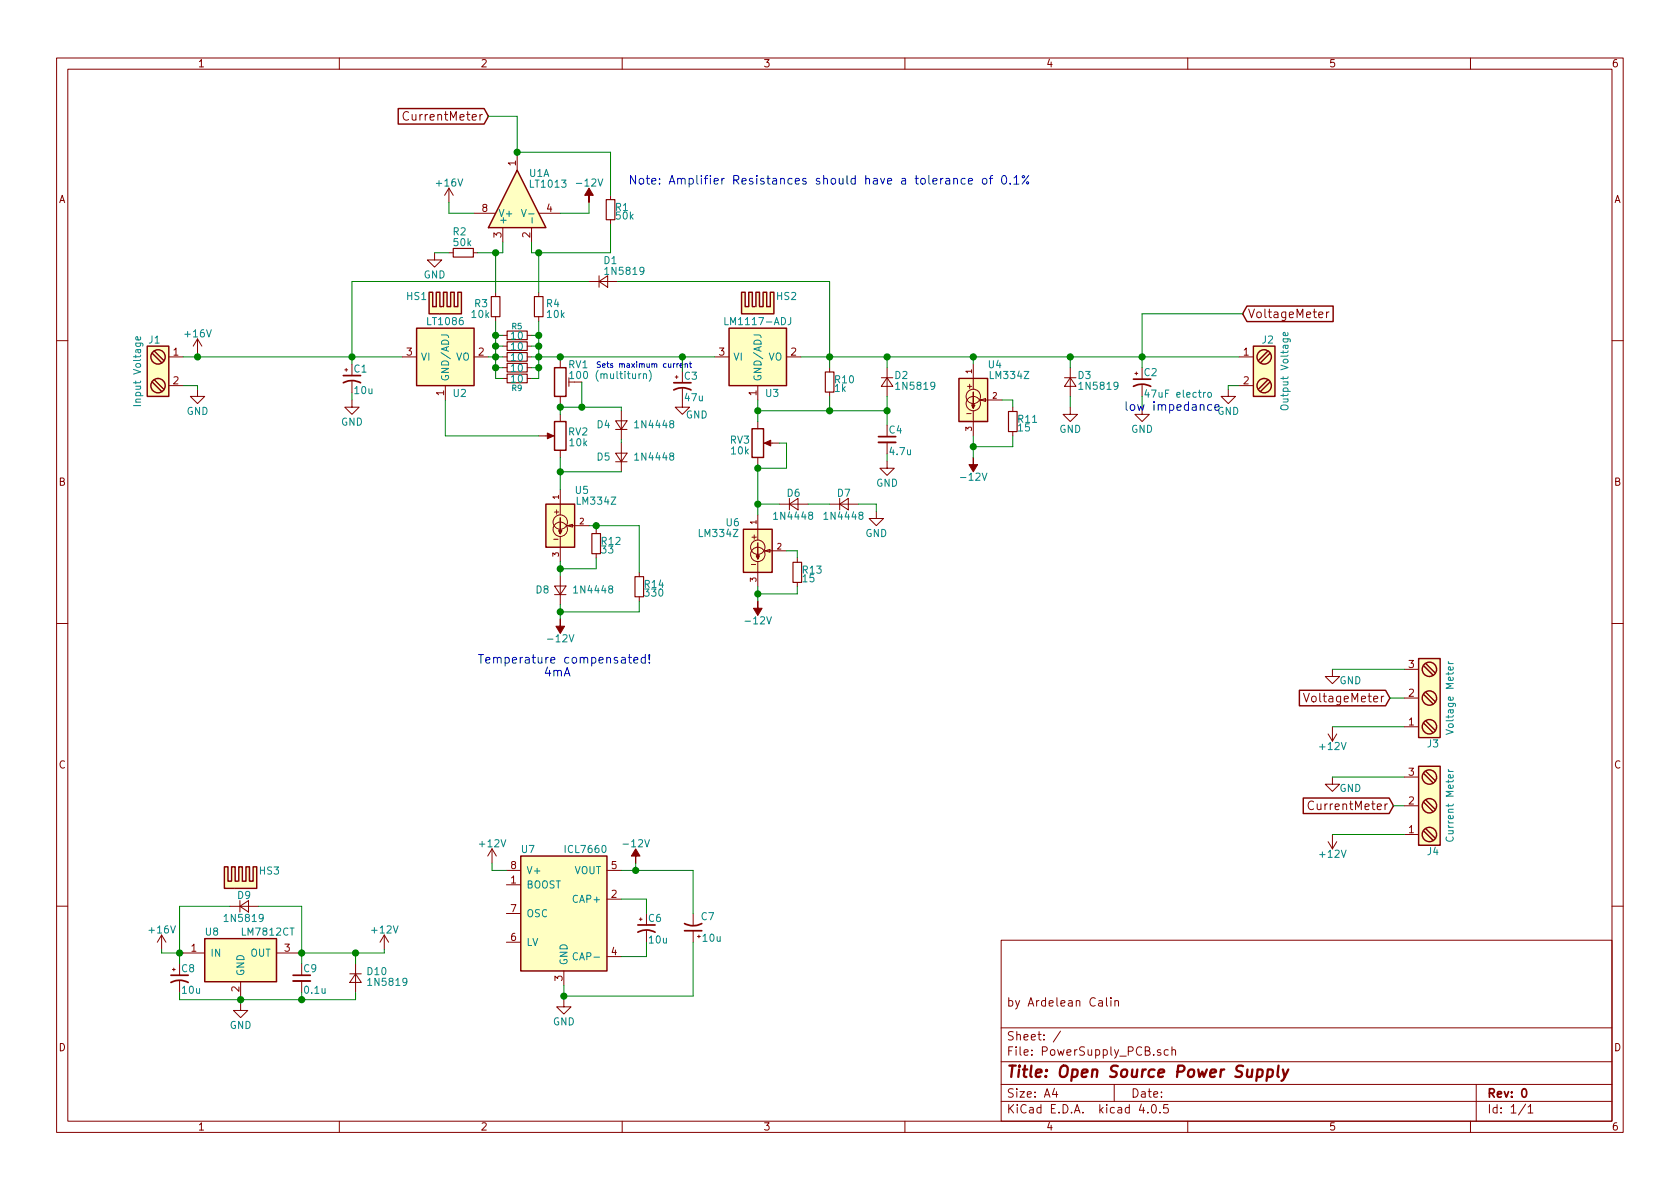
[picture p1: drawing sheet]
EESchema Schematic File Version 2
LIBS:power
LIBS:device
LIBS:transistors
LIBS:conn
LIBS:linear
LIBS:regul
LIBS:74xx
LIBS:cmos4000
LIBS:adc-dac
LIBS:memory
LIBS:xilinx
LIBS:microcontrollers
LIBS:dsp
LIBS:microchip
LIBS:analog_switches
LIBS:motorola
LIBS:texas
LIBS:intel
LIBS:audio
LIBS:interface
LIBS:digital-audio
LIBS:philips
LIBS:display
LIBS:cypress
LIBS:siliconi
LIBS:opto
LIBS:atmel
LIBS:contrib
LIBS:valves
LIBS:74xgxx
LIBS:ac-dc
LIBS:actel
LIBS:allegro
LIBS:Altera
LIBS:analog_devices
LIBS:battery_management
LIBS:bbd
LIBS:brooktre
LIBS:cmos_ieee
LIBS:dc-dc
LIBS:diode
LIBS:elec-unifil
LIBS:ESD_Protection
LIBS:ftdi
LIBS:gennum
LIBS:graphic
LIBS:hc11
LIBS:ir
LIBS:Lattice
LIBS:logo
LIBS:maxim
LIBS:mechanical
LIBS:microchip_dspic33dsc
LIBS:microchip_pic10mcu
LIBS:microchip_pic12mcu
LIBS:microchip_pic16mcu
LIBS:microchip_pic18mcu
LIBS:microchip_pic32mcu
LIBS:motor_drivers
LIBS:motors
LIBS:msp430
LIBS:nordicsemi
LIBS:nxp_armmcu
LIBS:onsemi
LIBS:Oscillators
LIBS:powerint
LIBS:Power_Management
LIBS:pspice
LIBS:references
LIBS:relays
LIBS:rfcom
LIBS:sensors
LIBS:silabs
LIBS:stm8
LIBS:stm32
LIBS:supertex
LIBS:switches
LIBS:transf
LIBS:ttl_ieee
LIBS:video
LIBS:wiznet
LIBS:Worldsemi
LIBS:Xicor
LIBS:zetex
LIBS:Zilog
LIBS:PowerSupply_PCB-cache
EELAYER 25 0
EELAYER END
$Descr A4 11693 8268
encoding utf-8
Sheet 1 1
Title "Open Source Power Supply"
Date ""
Rev "0"
Comp ""
Comment1 "by Ardelean Calin"
Comment2 ""
Comment3 ""
Comment4 ""
$EndDescr
$Comp
L LM1117-ADJ U2
U 1 1
P 3100 2475
F 0 "U2" H 3200 2225 50  0000 C CNN
F 1 "LT1086" H 3100 2725 50  0000 C CNN
F 2 "Power_Integrations:TO-220" H 3100 2475 50  0001 C CNN
F 3 "" H 3100 2475 50  0000 C CNN
	1    3100 2475
	1    0    0    -1  
$EndComp
$Comp
L LM1117-ADJ U3
U 1 1
P 5275 2475
F 0 "U3" H 5375 2225 50  0000 C CNN
F 1 "LM1117-ADJ" H 5275 2725 50  0000 C CNN
F 2 "Power_Integrations:TO-220" H 5275 2475 50  0001 C CNN
F 3 "" H 5275 2475 50  0000 C CNN
	1    5275 2475
	1    0    0    -1  
$EndComp
$Comp
L CP1_Small C1
U 1 1
P 2450 2625
F 0 "C1" H 2460 2695 50  0000 L CNN
F 1 "10u" H 2460 2545 50  0000 L CNN
F 2 "Capacitors_THT:CP_Radial_D5.0mm_P2.00mm" H 2450 2625 50  0001 C CNN
F 3 "" H 2450 2625 50  0000 C CNN
	1    2450 2625
	1    0    0    -1  
$EndComp
$Comp
L CP1_Small C2
U 1 1
P 7950 2650
F 0 "C2" H 7960 2720 50  0000 L CNN
F 1 "47uF electro" H 7960 2570 50  0000 L CNN
F 2 "Capacitors_THT:CP_Radial_D6.3mm_P2.50mm" H 7950 2650 50  0001 C CNN
F 3 "" H 7950 2650 50  0000 C CNN
	1    7950 2650
	1    0    0    -1  
$EndComp
$Comp
L +16V #PWR01
U 1 1
P 1375 2450
F 0 "#PWR01" H 1375 2300 50  0001 C CNN
F 1 "+16V" H 1375 2590 50  0000 C CNN
F 2 "" H 1375 2450 50  0000 C CNN
F 3 "" H 1375 2450 50  0000 C CNN
	1    1375 2450
	1    0    0    -1  
$EndComp
$Comp
L GND #PWR02
U 1 1
P 2450 2775
F 0 "#PWR02" H 2450 2525 50  0001 C CNN
F 1 "GND" H 2450 2625 50  0000 C CNN
F 2 "" H 2450 2775 50  0000 C CNN
F 3 "" H 2450 2775 50  0000 C CNN
	1    2450 2775
	1    0    0    -1  
$EndComp
$Comp
L R_Small R7
U 1 1
P 3600 2475
F 0 "R7" V 3565 2330 39  0001 L CNN
F 1 "10" V 3600 2425 50  0000 L CNN
F 2 "Resistors_SMD:R_1206_HandSoldering" H 3600 2475 50  0001 C CNN
F 3 "" H 3600 2475 50  0000 C CNN
	1    3600 2475
	0    1    1    0   
$EndComp
$Comp
L POT RV2
U 1 1
P 3900 3025
F 0 "RV2" H 3775 3000 50  0000 C CNN
F 1 "10k" H 3775 3075 50  0000 C CNN
F 2 "MyFootprints:Potentiometer-3596S-10k-Pot" H 3900 3025 50  0001 C CNN
F 3 "" H 3900 3025 50  0000 C CNN
	1    3900 3025
	-1   0    0    1   
$EndComp
$Comp
L D_Small D4
U 1 1
P 4325 2950
F 0 "D4" V 4325 3025 50  0000 L CNN
F 1 "1N4448" V 4325 2575 50  0000 L CNN
F 2 "Diodes_SMD:D_SOD-323_HandSoldering" V 4325 2950 50  0001 C CNN
F 3 "" V 4325 2950 50  0000 C CNN
	1    4325 2950
	0    -1   -1   0   
$EndComp
$Comp
L D_Small D5
U 1 1
P 4325 3175
F 0 "D5" V 4325 3250 50  0000 L CNN
F 1 "1N4448" V 4325 2800 50  0000 L CNN
F 2 "Diodes_SMD:D_SOD-323_HandSoldering" V 4325 3175 50  0001 C CNN
F 3 "" V 4325 3175 50  0000 C CNN
	1    4325 3175
	0    -1   -1   0   
$EndComp
$Comp
L LM334Z/NOPB U5
U 1 1
P 3900 3650
F 0 "U5" H 4050 3900 50  0000 C CNN
F 1 "LM334Z" H 4150 3825 50  0000 C CNN
F 2 "TO_SOT_Packages_THT:TO-92_Inline_Narrow_Oval" H 4125 3750 50  0001 C CIN
F 3 "" H 3900 3650 50  0000 C CNN
	1    3900 3650
	1    0    0    -1  
$EndComp
$Comp
L R_Small R12
U 1 1
P 4150 3775
F 0 "R12" H 4180 3795 50  0000 L CNN
F 1 "33" H 4180 3735 50  0000 L CNN
F 2 "Resistors_SMD:R_0805_HandSoldering" H 4150 3775 50  0001 C CNN
F 3 "" H 4150 3775 50  0000 C CNN
	1    4150 3775
	1    0    0    -1  
$EndComp
$Comp
L -12V #PWR03
U 1 1
P 3900 4300
F 0 "#PWR03" H 3900 4150 50  0001 C CNN
F 1 "-12V" H 3900 4440 50  0000 C CNN
F 2 "" H 3900 4300 50  0000 C CNN
F 3 "" H 3900 4300 50  0000 C CNN
	1    3900 4300
	-1   0    0    1   
$EndComp
$Comp
L R_Small R10
U 1 1
P 5775 2650
F 0 "R10" H 5805 2670 50  0000 L CNN
F 1 "1k" H 5805 2610 50  0000 L CNN
F 2 "Resistors_SMD:R_0805_HandSoldering" H 5775 2650 50  0001 C CNN
F 3 "" H 5775 2650 50  0000 C CNN
	1    5775 2650
	1    0    0    -1  
$EndComp
$Comp
L POT RV3
U 1 1
P 5275 3075
F 0 "RV3" H 5150 3100 50  0000 C CNN
F 1 "10k" H 5150 3025 50  0000 C CNN
F 2 "MyFootprints:Potentiometer-3596S-10k-Pot" H 5275 3075 50  0001 C CNN
F 3 "" H 5275 3075 50  0000 C CNN
	1    5275 3075
	1    0    0    -1  
$EndComp
$Comp
L D_Small D6
U 1 1
P 5525 3500
F 0 "D6" H 5475 3580 50  0000 L CNN
F 1 "1N4448" H 5375 3420 50  0000 L CNN
F 2 "Diodes_SMD:D_SOD-323_HandSoldering" V 5525 3500 50  0001 C CNN
F 3 "" V 5525 3500 50  0000 C CNN
	1    5525 3500
	1    0    0    -1  
$EndComp
$Comp
L D_Small D7
U 1 1
P 5875 3500
F 0 "D7" H 5825 3580 50  0000 L CNN
F 1 "1N4448" H 5725 3420 50  0000 L CNN
F 2 "Diodes_SMD:D_SOD-323_HandSoldering" V 5875 3500 50  0001 C CNN
F 3 "" V 5875 3500 50  0000 C CNN
	1    5875 3500
	1    0    0    -1  
$EndComp
$Comp
L GND #PWR05
U 1 1
P 6100 3550
F 0 "#PWR05" H 6100 3300 50  0001 C CNN
F 1 "GND" H 6100 3400 50  0000 C CNN
F 2 "" H 6100 3550 50  0000 C CNN
F 3 "" H 6100 3550 50  0000 C CNN
	1    6100 3550
	1    0    0    -1  
$EndComp
$Comp
L LM334Z/NOPB U6
U 1 1
P 5275 3825
F 0 "U6" H 5100 4025 50  0000 C CNN
F 1 "LM334Z" H 5000 3950 50  0000 C CNN
F 2 "TO_SOT_Packages_THT:TO-92_Inline_Narrow_Oval" H 5000 3700 50  0001 C CIN
F 3 "" H 5275 3825 50  0000 C CNN
	1    5275 3825
	1    0    0    -1  
$EndComp
$Comp
L R_Small R13
U 1 1
P 5550 3975
F 0 "R13" H 5580 3995 50  0000 L CNN
F 1 "15" H 5580 3935 50  0000 L CNN
F 2 "Resistors_SMD:R_0805_HandSoldering" H 5550 3975 50  0001 C CNN
F 3 "" H 5550 3975 50  0000 C CNN
	1    5550 3975
	1    0    0    -1  
$EndComp
$Comp
L -12V #PWR06
U 1 1
P 5275 4175
F 0 "#PWR06" H 5275 4025 50  0001 C CNN
F 1 "-12V" H 5275 4315 50  0000 C CNN
F 2 "" H 5275 4175 50  0000 C CNN
F 3 "" H 5275 4175 50  0000 C CNN
	1    5275 4175
	-1   0    0    1   
$EndComp
$Comp
L D_Small D2
U 1 1
P 6175 2650
F 0 "D2" V 6125 2700 50  0000 L CNN
F 1 "1N5819" V 6200 2700 50  0000 L CNN
F 2 "Diodes_SMD:D_SOD-323_HandSoldering" V 6175 2650 50  0001 C CNN
F 3 "" V 6175 2650 50  0000 C CNN
	1    6175 2650
	0    1    1    0   
$EndComp
$Comp
L LM334Z/NOPB U4
U 1 1
P 6775 2775
F 0 "U4" H 6925 3025 50  0000 C CNN
F 1 "LM334Z" H 7025 2950 50  0000 C CNN
F 2 "TO_SOT_Packages_THT:TO-92_Inline_Narrow_Oval" H 6975 2925 50  0001 C CIN
F 3 "" H 6775 2775 50  0000 C CNN
	1    6775 2775
	1    0    0    -1  
$EndComp
$Comp
L R_Small R11
U 1 1
P 7050 2925
F 0 "R11" H 7080 2945 50  0000 L CNN
F 1 "15" H 7080 2885 50  0000 L CNN
F 2 "Resistors_SMD:R_0805_HandSoldering" H 7050 2925 50  0001 C CNN
F 3 "" H 7050 2925 50  0000 C CNN
	1    7050 2925
	1    0    0    -1  
$EndComp
$Comp
L -12V #PWR08
U 1 1
P 6775 3175
F 0 "#PWR08" H 6775 3025 50  0001 C CNN
F 1 "-12V" H 6775 3315 50  0000 C CNN
F 2 "" H 6775 3175 50  0000 C CNN
F 3 "" H 6775 3175 50  0000 C CNN
	1    6775 3175
	-1   0    0    1   
$EndComp
$Comp
L D_Small D3
U 1 1
P 7450 2650
F 0 "D3" V 7400 2700 50  0000 L CNN
F 1 "1N5819" V 7475 2700 50  0000 L CNN
F 2 "Diodes_SMD:D_SOD-323_HandSoldering" V 7450 2650 50  0001 C CNN
F 3 "" V 7450 2650 50  0000 C CNN
	1    7450 2650
	0    1    1    0   
$EndComp
$Comp
L GND #PWR09
U 1 1
P 7450 2825
F 0 "#PWR09" H 7450 2575 50  0001 C CNN
F 1 "GND" H 7450 2675 50  0000 C CNN
F 2 "" H 7450 2825 50  0000 C CNN
F 3 "" H 7450 2825 50  0000 C CNN
	1    7450 2825
	1    0    0    -1  
$EndComp
$Comp
L GND #PWR010
U 1 1
P 7950 2825
F 0 "#PWR010" H 7950 2575 50  0001 C CNN
F 1 "GND" H 7950 2675 50  0000 C CNN
F 2 "" H 7950 2825 50  0000 C CNN
F 3 "" H 7950 2825 50  0000 C CNN
	1    7950 2825
	1    0    0    -1  
$EndComp
$Comp
L D_Small D1
U 1 1
P 4200 1950
F 0 "D1" H 4200 2100 50  0000 L CNN
F 1 "1N5819" H 4200 2025 50  0000 L CNN
F 2 "Diodes_SMD:D_SOD-323_HandSoldering" V 4200 1950 50  0001 C CNN
F 3 "" V 4200 1950 50  0000 C CNN
	1    4200 1950
	1    0    0    -1  
$EndComp
Text GLabel 8650 2175 2    60   Input ~ 0
VoltageMeter
$Comp
L LT1492 U1
U 1 1
P 3600 1375
F 0 "U1" V 3775 1150 50  0000 L CNN
F 1 "LT1013" V 3700 1025 50  0000 L CNN
F 2 "Housings_DIP:DIP-8_W7.62mm_Socket_LongPads" H 3600 1375 50  0001 C CNN
F 3 "" H 3600 1375 50  0000 C CNN
	1    3600 1375
	0    -1   -1   0   
$EndComp
$Comp
L -12V #PWR011
U 1 1
P 4100 1400
F 0 "#PWR011" H 4100 1250 50  0001 C CNN
F 1 "-12V" H 4100 1540 50  0000 C CNN
F 2 "" H 4100 1400 50  0000 C CNN
F 3 "" H 4100 1400 50  0000 C CNN
	1    4100 1400
	1    0    0    -1  
$EndComp
$Comp
L R_Small R3
U 1 1
P 3450 2125
F 0 "R3" H 3300 2150 50  0000 L CNN
F 1 "10k" H 3275 2075 50  0000 L CNN
F 2 "Resistors_SMD:R_0805_HandSoldering" H 3450 2125 50  0001 C CNN
F 3 "" H 3450 2125 50  0000 C CNN
	1    3450 2125
	1    0    0    -1  
$EndComp
$Comp
L R_Small R4
U 1 1
P 3750 2125
F 0 "R4" H 3800 2150 50  0000 L CNN
F 1 "10k" H 3800 2075 50  0000 L CNN
F 2 "Resistors_SMD:R_0805_HandSoldering" H 3750 2125 50  0001 C CNN
F 3 "" H 3750 2125 50  0000 C CNN
	1    3750 2125
	1    0    0    -1  
$EndComp
$Comp
L R_Small R2
U 1 1
P 3225 1750
F 0 "R2" V 3075 1675 50  0000 L CNN
F 1 "50k" V 3150 1675 50  0000 L CNN
F 2 "Resistors_SMD:R_0805_HandSoldering" H 3225 1750 50  0001 C CNN
F 3 "" H 3225 1750 50  0000 C CNN
	1    3225 1750
	0    1    1    0   
$EndComp
$Comp
L R_Small R1
U 1 1
P 4250 1450
F 0 "R1" H 4280 1470 50  0000 L CNN
F 1 "50k" H 4280 1410 50  0000 L CNN
F 2 "Resistors_SMD:R_0805_HandSoldering" H 4250 1450 50  0001 C CNN
F 3 "" H 4250 1450 50  0000 C CNN
	1    4250 1450
	1    0    0    -1  
$EndComp
$Comp
L GND #PWR012
U 1 1
P 3025 1750
F 0 "#PWR012" H 3025 1500 50  0001 C CNN
F 1 "GND" H 3025 1600 50  0000 C CNN
F 2 "" H 3025 1750 50  0000 C CNN
F 3 "" H 3025 1750 50  0000 C CNN
	1    3025 1750
	1    0    0    -1  
$EndComp
Text Notes 4375 1275 0    60   ~ 0
Note: Amplifier Resistances should have a tolerance of 0.1%
$Comp
L ICL7660 U7
U 1 1
P 3925 6350
F 0 "U7" H 3675 6800 50  0000 C CNN
F 1 "ICL7660" H 4075 6800 50  0000 C CNN
F 2 "Housings_DIP:DIP-8_W7.62mm_Socket_LongPads" H 4025 6250 50  0001 C CNN
F 3 "" H 4025 6250 50  0000 C CNN
	1    3925 6350
	1    0    0    -1  
$EndComp
$Comp
L CP1_Small C6
U 1 1
P 4500 6450
F 0 "C6" H 4510 6520 50  0000 L CNN
F 1 "10u" H 4510 6370 50  0000 L CNN
F 2 "Capacitors_THT:CP_Radial_D5.0mm_P2.00mm" H 4500 6450 50  0001 C CNN
F 3 "" H 4500 6450 50  0000 C CNN
	1    4500 6450
	1    0    0    -1  
$EndComp
$Comp
L GND #PWR013
U 1 1
P 3925 6950
F 0 "#PWR013" H 3925 6700 50  0001 C CNN
F 1 "GND" H 3925 6800 50  0000 C CNN
F 2 "" H 3925 6950 50  0000 C CNN
F 3 "" H 3925 6950 50  0000 C CNN
	1    3925 6950
	1    0    0    -1  
$EndComp
$Comp
L CP1_Small C7
U 1 1
P 4825 6450
F 0 "C7" H 4675 6375 50  0000 L CNN
F 1 "10u" H 4625 6525 50  0000 L CNN
F 2 "Capacitors_THT:CP_Radial_D5.0mm_P2.00mm" H 4825 6450 50  0001 C CNN
F 3 "" H 4825 6450 50  0000 C CNN
	1    4825 6450
	-1   0    0    1   
$EndComp
$Comp
L LM7812CT U8
U 1 1
P 1675 6675
F 0 "U8" H 1475 6875 50  0000 C CNN
F 1 "LM7812CT" H 1675 6875 50  0000 L CNN
F 2 "Power_Integrations:TO-220" H 1675 6775 50  0001 C CIN
F 3 "" H 1675 6675 50  0000 C CNN
	1    1675 6675
	1    0    0    -1  
$EndComp
$Comp
L GND #PWR014
U 1 1
P 1675 6975
F 0 "#PWR014" H 1675 6725 50  0001 C CNN
F 1 "GND" H 1675 6825 50  0000 C CNN
F 2 "" H 1675 6975 50  0000 C CNN
F 3 "" H 1675 6975 50  0000 C CNN
	1    1675 6975
	1    0    0    -1  
$EndComp
$Comp
L CP1_Small C8
U 1 1
P 1250 6800
F 0 "C8" H 1260 6870 50  0000 L CNN
F 1 "10u" H 1260 6720 50  0000 L CNN
F 2 "Capacitors_THT:CP_Radial_D5.0mm_P2.00mm" H 1250 6800 50  0001 C CNN
F 3 "" H 1250 6800 50  0000 C CNN
	1    1250 6800
	1    0    0    -1  
$EndComp
$Comp
L +16V #PWR015
U 1 1
P 1125 6600
F 0 "#PWR015" H 1125 6450 50  0001 C CNN
F 1 "+16V" H 1125 6740 50  0000 C CNN
F 2 "" H 1125 6600 50  0000 C CNN
F 3 "" H 1125 6600 50  0000 C CNN
	1    1125 6600
	1    0    0    -1  
$EndComp
$Comp
L +12V #PWR016
U 1 1
P 2675 6600
F 0 "#PWR016" H 2675 6450 50  0001 C CNN
F 1 "+12V" H 2675 6740 50  0000 C CNN
F 2 "" H 2675 6600 50  0000 C CNN
F 3 "" H 2675 6600 50  0000 C CNN
	1    2675 6600
	1    0    0    -1  
$EndComp
$Comp
L Screw_Terminal_1x03 J3
U 1 1
P 9975 4850
F 0 "J3" H 9975 5200 50  0000 C TNN
F 1 "Voltage Meter" V 9825 4850 50  0000 C TNN
F 2 "Connectors:bornier3" H 9975 4525 50  0001 C CNN
F 3 "" H 9950 4950 50  0001 C CNN
	1    9975 4850
	-1   0    0    1   
$EndComp
$Comp
L Screw_Terminal_1x03 J4
U 1 1
P 9975 5600
F 0 "J4" H 9975 5950 50  0000 C TNN
F 1 "Current Meter" V 9825 5600 50  0000 C TNN
F 2 "Connectors:bornier3" H 9975 5275 50  0001 C CNN
F 3 "" H 9950 5700 50  0001 C CNN
	1    9975 5600
	-1   0    0    1   
$EndComp
Text GLabel 9700 5600 0    60   Input ~ 0
CurrentMeter
Text GLabel 9675 4850 0    60   Input ~ 0
VoltageMeter
$Comp
L GND #PWR017
U 1 1
P 9275 4650
F 0 "#PWR017" H 9275 4400 50  0001 C CNN
F 1 "GND" H 9400 4575 50  0000 C CNN
F 2 "" H 9275 4650 50  0000 C CNN
F 3 "" H 9275 4650 50  0000 C CNN
	1    9275 4650
	1    0    0    -1  
$EndComp
$Comp
L GND #PWR018
U 1 1
P 9275 5400
F 0 "#PWR018" H 9275 5150 50  0001 C CNN
F 1 "GND" H 9400 5325 50  0000 C CNN
F 2 "" H 9275 5400 50  0000 C CNN
F 3 "" H 9275 5400 50  0000 C CNN
	1    9275 5400
	1    0    0    -1  
$EndComp
$Comp
L +12V #PWR019
U 1 1
P 9275 5800
F 0 "#PWR019" H 9275 5650 50  0001 C CNN
F 1 "+12V" H 9275 5940 50  0000 C CNN
F 2 "" H 9275 5800 50  0000 C CNN
F 3 "" H 9275 5800 50  0000 C CNN
	1    9275 5800
	-1   0    0    1   
$EndComp
$Comp
L +12V #PWR020
U 1 1
P 9275 5050
F 0 "#PWR020" H 9275 4900 50  0001 C CNN
F 1 "+12V" H 9275 5190 50  0000 C CNN
F 2 "" H 9275 5050 50  0000 C CNN
F 3 "" H 9275 5050 50  0000 C CNN
	1    9275 5050
	-1   0    0    1   
$EndComp
$Comp
L Screw_Terminal_1x02 J2
U 1 1
P 8825 2575
F 0 "J2" H 8825 2825 50  0000 C TNN
F 1 "Output Voltage" V 8675 2575 50  0000 C TNN
F 2 "Connectors:bornier2" H 8825 2350 50  0001 C CNN
F 3 "" H 8800 2575 50  0001 C CNN
	1    8825 2575
	-1   0    0    -1  
$EndComp
$Comp
L GND #PWR021
U 1 1
P 8550 2700
F 0 "#PWR021" H 8550 2450 50  0001 C CNN
F 1 "GND" H 8550 2550 50  0000 C CNN
F 2 "" H 8550 2700 50  0000 C CNN
F 3 "" H 8550 2700 50  0000 C CNN
	1    8550 2700
	1    0    0    -1  
$EndComp
$Comp
L Screw_Terminal_1x02 J1
U 1 1
P 1075 2575
F 0 "J1" H 1075 2825 50  0000 C TNN
F 1 "Input Voltage" V 925 2575 50  0000 C TNN
F 2 "Connectors:bornier2" H 1075 2350 50  0001 C CNN
F 3 "" H 1050 2575 50  0001 C CNN
	1    1075 2575
	1    0    0    -1  
$EndComp
$Comp
L GND #PWR022
U 1 1
P 1375 2700
F 0 "#PWR022" H 1375 2450 50  0001 C CNN
F 1 "GND" H 1375 2550 50  0000 C CNN
F 2 "" H 1375 2700 50  0000 C CNN
F 3 "" H 1375 2700 50  0000 C CNN
	1    1375 2700
	1    0    0    -1  
$EndComp
$Comp
L Heatsink HS1
U 1 1
P 3100 2175
F 0 "HS1" H 2900 2300 50  0000 C CNN
F 1 "Heatsink" H 2750 2225 50  0001 C CNN
F 2 "Heatsinks:Heatsink_Fischer_SK129-STS_42x25mm_2xDrill2.5mm" H 3112 2175 50  0001 C CNN
F 3 "" H 3112 2175 50  0000 C CNN
	1    3100 2175
	1    0    0    -1  
$EndComp
$Comp
L Heatsink HS2
U 1 1
P 5275 2175
F 0 "HS2" H 5475 2300 50  0000 C CNN
F 1 "Heatsink" H 5550 2250 50  0001 C CNN
F 2 "Heatsinks:Heatsink_Fischer_SK129-STS_42x25mm_2xDrill2.5mm" H 5287 2175 50  0001 C CNN
F 3 "" H 5287 2175 50  0000 C CNN
	1    5275 2175
	1    0    0    -1  
$EndComp
Text Notes 7825 2850 0    60   ~ 0
low impedance
$Comp
L +16V #PWR023
U 1 1
P 3125 1400
F 0 "#PWR023" H 3125 1250 50  0001 C CNN
F 1 "+16V" H 3125 1540 50  0000 C CNN
F 2 "" H 3125 1400 50  0000 C CNN
F 3 "" H 3125 1400 50  0000 C CNN
	1    3125 1400
	1    0    0    -1  
$EndComp
Text GLabel 3400 800  0    60   Input ~ 0
CurrentMeter
$Comp
L Heatsink HS3
U 1 1
P 1675 6175
F 0 "HS3" H 1875 6300 50  0000 C CNN
F 1 "Heatsink" H 1950 6250 50  0001 C CNN
F 2 "MyFootprints:TO220-Small-16mmx8mm" H 1687 6175 50  0001 C CNN
F 3 "" H 1687 6175 50  0000 C CNN
	1    1675 6175
	1    0    0    -1  
$EndComp
$Comp
L C_Small C9
U 1 1
P 2100 6800
F 0 "C9" H 2110 6870 50  0000 L CNN
F 1 "0.1u" H 2110 6720 50  0000 L CNN
F 2 "Capacitors_SMD:C_0805_HandSoldering" H 2100 6800 50  0001 C CNN
F 3 "" H 2100 6800 50  0000 C CNN
	1    2100 6800
	1    0    0    -1  
$EndComp
$Comp
L R_Small R8
U 1 1
P 3600 2550
F 0 "R8" V 3570 2405 39  0001 L CNN
F 1 "10" V 3600 2500 50  0000 L CNN
F 2 "Resistors_SMD:R_1206_HandSoldering" H 3600 2550 50  0001 C CNN
F 3 "" H 3600 2550 50  0000 C CNN
	1    3600 2550
	0    1    1    0   
$EndComp
$Comp
L R_Small R9
U 1 1
P 3600 2625
F 0 "R9" V 3665 2585 39  0000 L CNN
F 1 "10" V 3600 2575 50  0000 L CNN
F 2 "Resistors_SMD:R_1206_HandSoldering" H 3600 2625 50  0001 C CNN
F 3 "" H 3600 2625 50  0000 C CNN
	1    3600 2625
	0    1    1    0   
$EndComp
$Comp
L R_Small R6
U 1 1
P 3600 2400
F 0 "R6" V 3565 2255 39  0001 L CNN
F 1 "10" V 3600 2350 50  0000 L CNN
F 2 "Resistors_SMD:R_1206_HandSoldering" H 3600 2400 50  0001 C CNN
F 3 "" H 3600 2400 50  0000 C CNN
	1    3600 2400
	0    1    1    0   
$EndComp
$Comp
L R_Small R5
U 1 1
P 3600 2325
F 0 "R5" V 3535 2285 39  0000 L CNN
F 1 "10" V 3600 2275 50  0000 L CNN
F 2 "Resistors_SMD:R_1206_HandSoldering" H 3600 2325 50  0001 C CNN
F 3 "" H 3600 2325 50  0000 C CNN
	1    3600 2325
	0    1    1    0   
$EndComp
$Comp
L -12V #PWR024
U 1 1
P 4425 6000
F 0 "#PWR024" H 4425 5850 50  0001 C CNN
F 1 "-12V" H 4425 6140 50  0000 C CNN
F 2 "" H 4425 6000 50  0000 C CNN
F 3 "" H 4425 6000 50  0000 C CNN
	1    4425 6000
	1    0    0    -1  
$EndComp
$Comp
L +12V #PWR025
U 1 1
P 3425 6000
F 0 "#PWR025" H 3425 5850 50  0001 C CNN
F 1 "+12V" H 3425 6140 50  0000 C CNN
F 2 "" H 3425 6000 50  0000 C CNN
F 3 "" H 3425 6000 50  0000 C CNN
	1    3425 6000
	1    0    0    -1  
$EndComp
$Comp
L D_Small D9
U 1 1
P 1700 6300
F 0 "D9" H 1650 6380 50  0000 L CNN
F 1 "1N5819" H 1550 6220 50  0000 L CNN
F 2 "Diodes_SMD:D_SOD-323_HandSoldering" V 1700 6300 50  0001 C CNN
F 3 "" V 1700 6300 50  0000 C CNN
	1    1700 6300
	1    0    0    -1  
$EndComp
$Comp
L D_Small D10
U 1 1
P 2475 6800
F 0 "D10" V 2425 6875 50  0000 L CNN
F 1 "1N5819" V 2500 6875 50  0000 L CNN
F 2 "Diodes_SMD:D_SOD-323_HandSoldering" V 2475 6800 50  0001 C CNN
F 3 "" V 2475 6800 50  0000 C CNN
	1    2475 6800
	0    1    1    0   
$EndComp
$Comp
L POT_TRIM RV1
U 1 1
P 3900 2650
F 0 "RV1" H 4025 2775 50  0000 C CNN
F 1 "100 (multiturn)" H 4250 2700 50  0000 C CNN
F 2 "Potentiometers:Potentiometer_Trimmer_Bourns_3296W" H 3900 2650 50  0001 C CNN
F 3 "" H 3900 2650 50  0000 C CNN
	1    3900 2650
	1    0    0    -1  
$EndComp
$Comp
L D_Small D8
U 1 1
P 3900 4100
F 0 "D8" V 3900 4175 50  0000 L CNN
F 1 "1N4448" V 3900 3725 50  0000 L CNN
F 2 "Diodes_SMD:D_SOD-323_HandSoldering" V 3900 4100 50  0001 C CNN
F 3 "" V 3900 4100 50  0000 C CNN
	1    3900 4100
	0    -1   -1   0   
$EndComp
$Comp
L R_Small R14
U 1 1
P 4450 4075
F 0 "R14" H 4480 4095 50  0000 L CNN
F 1 "330" H 4480 4035 50  0000 L CNN
F 2 "Resistors_SMD:R_0805_HandSoldering" H 4450 4075 50  0001 C CNN
F 3 "" H 4450 4075 50  0000 C CNN
	1    4450 4075
	1    0    0    -1  
$EndComp
Text Notes 3325 4700 0    60   ~ 0
Temperature compensated!\n          4mA
Text Notes 4150 2550 0    39   ~ 0
Sets maximum current
$Comp
L GND #PWR026
U 1 1
P 4750 2775
F 0 "#PWR026" H 4750 2525 50  0001 C CNN
F 1 "GND" H 4850 2675 50  0000 C CNN
F 2 "" H 4750 2775 50  0000 C CNN
F 3 "" H 4750 2775 50  0000 C CNN
	1    4750 2775
	1    0    0    -1  
$EndComp
$Comp
L CP1_Small C3
U 1 1
P 4750 2675
F 0 "C3" H 4760 2745 50  0000 L CNN
F 1 "47u" H 4760 2595 50  0000 L CNN
F 2 "Capacitors_THT:CP_Radial_D6.3mm_P2.50mm" H 4750 2675 50  0001 C CNN
F 3 "" H 4750 2675 50  0000 C CNN
	1    4750 2675
	1    0    0    -1  
$EndComp
Connection ~ 3450 2475
Wire Wire Line
	3325 1750 3500 1750
Connection ~ 3750 2475
Wire Wire Line
	3700 1750 4250 1750
Connection ~ 7950 2475
Wire Wire Line
	4100 1950 2450 1950
Wire Wire Line
	4300 1950 5775 1950
Wire Wire Line
	7950 2825 7950 2750
Connection ~ 7450 2475
Wire Wire Line
	7950 2175 7950 2550
Wire Wire Line
	7450 2825 7450 2750
Connection ~ 6775 2475
Wire Wire Line
	7450 2475 7450 2550
Connection ~ 6775 3100
Wire Wire Line
	6775 3025 6775 3175
Wire Wire Line
	7050 3100 6775 3100
Wire Wire Line
	7050 3025 7050 3100
Wire Wire Line
	7050 2775 6975 2775
Wire Wire Line
	7050 2825 7050 2775
Connection ~ 6175 2475
Wire Wire Line
	6775 2475 6775 2525
Connection ~ 5775 2850
Connection ~ 5775 2475
Wire Wire Line
	6175 2475 6175 2550
Connection ~ 5275 4125
Wire Wire Line
	5550 4125 5275 4125
Wire Wire Line
	5275 4075 5275 4175
Connection ~ 3900 3950
Wire Wire Line
	4150 3950 3900 3950
Wire Wire Line
	3900 3900 3900 4000
Wire Wire Line
	5550 4075 5550 4125
Wire Wire Line
	5550 3825 5475 3825
Wire Wire Line
	5550 3875 5550 3825
Connection ~ 5275 3500
Wire Wire Line
	6100 3500 5975 3500
Wire Wire Line
	6100 3550 6100 3500
Wire Wire Line
	5775 3500 5625 3500
Connection ~ 5275 3250
Wire Wire Line
	5275 3500 5425 3500
Wire Wire Line
	5275 3225 5275 3575
Wire Wire Line
	5475 3250 5275 3250
Wire Wire Line
	5475 3075 5475 3250
Wire Wire Line
	5425 3075 5475 3075
Connection ~ 5275 2850
Wire Wire Line
	5275 2775 5275 2925
Wire Wire Line
	5275 2850 6175 2850
Wire Wire Line
	5775 2750 5775 2850
Wire Wire Line
	5575 2475 8625 2475
Wire Wire Line
	5775 1950 5775 2550
Connection ~ 3900 2475
Wire Wire Line
	4150 3875 4150 3950
Wire Wire Line
	4100 3650 4450 3650
Wire Wire Line
	4150 3675 4150 3650
Connection ~ 3900 3275
Wire Wire Line
	3900 3175 3900 3400
Wire Wire Line
	4325 3275 3900 3275
Wire Wire Line
	4325 3075 4325 3050
Connection ~ 3900 2825
Wire Wire Line
	4325 2825 4325 2850
Wire Wire Line
	3900 2825 4325 2825
Wire Wire Line
	3750 3025 3100 3025
Wire Wire Line
	3700 2475 4975 2475
Wire Wire Line
	3500 2475 3400 2475
Wire Wire Line
	2450 2775 2450 2725
Connection ~ 2450 2475
Wire Wire Line
	2450 1950 2450 2525
Wire Wire Line
	1275 2475 2800 2475
Wire Wire Line
	1375 2450 1375 2475
Wire Wire Line
	3500 1750 3500 1675
Wire Wire Line
	3700 1750 3700 1675
Wire Wire Line
	4250 1350 4250 1050
Wire Wire Line
	4250 1050 3600 1050
Wire Wire Line
	3600 800  3600 1075
Wire Wire Line
	4250 1750 4250 1550
Connection ~ 3750 1750
Connection ~ 3450 1750
Wire Wire Line
	3125 1750 3025 1750
Wire Wire Line
	4100 1400 4100 1475
Wire Wire Line
	4100 1475 3900 1475
Wire Wire Line
	3125 1400 3125 1475
Wire Wire Line
	3125 1475 3300 1475
Wire Wire Line
	3400 800  3600 800 
Connection ~ 3600 1050
Wire Wire Line
	3525 6050 3425 6050
Wire Wire Line
	3425 6050 3425 6000
Wire Wire Line
	4425 6000 4425 6050
Wire Wire Line
	4325 6050 4825 6050
Wire Wire Line
	4500 6350 4500 6250
Wire Wire Line
	4500 6250 4325 6250
Wire Wire Line
	4500 6550 4500 6650
Wire Wire Line
	4500 6650 4325 6650
Wire Wire Line
	3925 6850 3925 6950
Wire Wire Line
	4825 6050 4825 6350
Connection ~ 4425 6050
Wire Wire Line
	4825 6550 4825 6925
Wire Wire Line
	4825 6925 3925 6925
Connection ~ 3925 6925
Wire Wire Line
	1675 6975 1675 6925
Wire Wire Line
	2075 6625 2675 6625
Wire Wire Line
	2100 6300 2100 6700
Wire Wire Line
	1250 6950 2475 6950
Wire Wire Line
	2100 6950 2100 6900
Connection ~ 1675 6950
Wire Wire Line
	1250 6300 1250 6700
Wire Wire Line
	1125 6625 1275 6625
Wire Wire Line
	1250 6900 1250 6950
Wire Wire Line
	1125 6625 1125 6600
Connection ~ 1250 6625
Connection ~ 2100 6625
Wire Wire Line
	9775 5600 9700 5600
Wire Wire Line
	9775 4850 9675 4850
Wire Wire Line
	9275 5400 9775 5400
Wire Wire Line
	9775 5050 9275 5050
Wire Wire Line
	9275 4650 9775 4650
Wire Wire Line
	9775 5800 9275 5800
Wire Wire Line
	8550 2700 8550 2675
Wire Wire Line
	8550 2675 8625 2675
Wire Wire Line
	8650 2175 7950 2175
Connection ~ 1375 2475
Wire Wire Line
	1375 2700 1375 2675
Wire Wire Line
	1375 2675 1275 2675
Wire Wire Line
	3500 2325 3450 2325
Wire Wire Line
	3450 2225 3450 2625
Wire Wire Line
	3500 2400 3450 2400
Connection ~ 3450 2400
Wire Wire Line
	3450 2625 3500 2625
Wire Wire Line
	3500 2550 3450 2550
Connection ~ 3450 2550
Wire Wire Line
	3750 2625 3700 2625
Wire Wire Line
	3750 2225 3750 2625
Wire Wire Line
	3700 2325 3750 2325
Wire Wire Line
	3700 2400 3750 2400
Connection ~ 3750 2400
Wire Wire Line
	3700 2550 3750 2550
Connection ~ 3750 2550
Connection ~ 3750 2325
Connection ~ 3450 2325
Wire Wire Line
	3750 2025 3750 1750
Wire Wire Line
	3450 1750 3450 2025
Wire Wire Line
	1600 6300 1250 6300
Wire Wire Line
	1800 6300 2100 6300
Wire Wire Line
	2675 6625 2675 6600
Wire Wire Line
	2475 6700 2475 6625
Connection ~ 2475 6625
Wire Wire Line
	2475 6950 2475 6900
Connection ~ 2100 6950
Wire Wire Line
	3900 2875 3900 2800
Wire Wire Line
	3900 2500 3900 2475
Wire Wire Line
	4050 2650 4050 2825
Connection ~ 4050 2825
Wire Wire Line
	3900 4300 3900 4200
Wire Wire Line
	4450 4175 4450 4250
Wire Wire Line
	4450 4250 3900 4250
Connection ~ 3900 4250
Wire Wire Line
	4450 3650 4450 3975
Connection ~ 4150 3650
Wire Wire Line
	4750 2575 4750 2475
Connection ~ 4750 2475
Connection ~ 6175 2850
Wire Wire Line
	6175 2750 6175 2950
Wire Wire Line
	6175 3200 6175 3150
$Comp
L GND #PWR07
U 1 1
P 6175 3200
F 0 "#PWR07" H 6175 2950 50  0001 C CNN
F 1 "GND" H 6175 3050 50  0000 C CNN
F 2 "" H 6175 3200 50  0000 C CNN
F 3 "" H 6175 3200 50  0000 C CNN
	1    6175 3200
	1    0    0    -1  
$EndComp
$Comp
L C_Small C4
U 1 1
P 6175 3050
F 0 "C4" H 6185 3120 50  0000 L CNN
F 1 "4.7u" H 6185 2970 50  0000 L CNN
F 2 "Capacitors_SMD:C_1210_HandSoldering" H 6175 3050 50  0001 C CNN
F 3 "" H 6175 3050 50  0000 C CNN
	1    6175 3050
	1    0    0    -1  
$EndComp
Wire Wire Line
	3100 3025 3100 2775
$EndSCHEMATC
